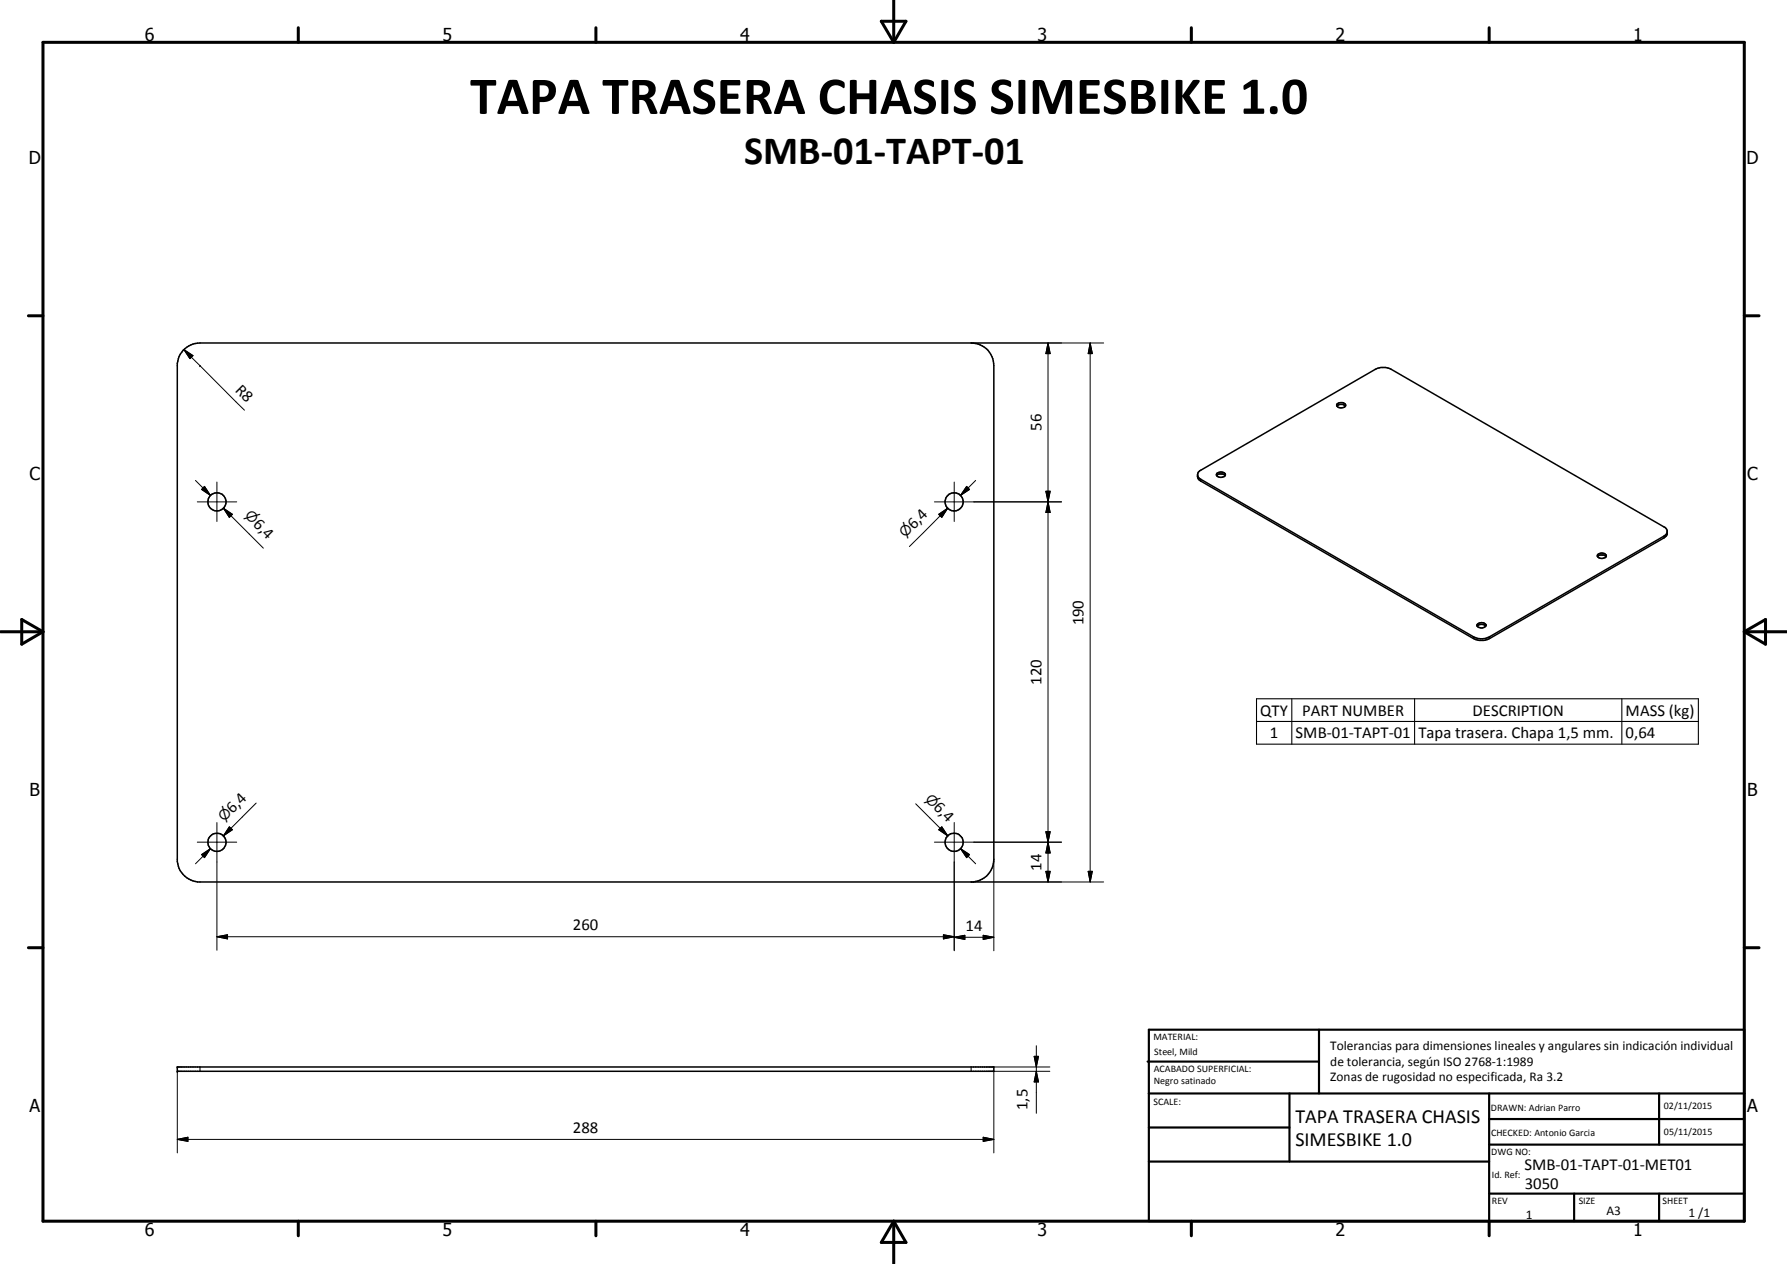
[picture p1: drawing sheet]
<svg xmlns="http://www.w3.org/2000/svg" width="420mm" height="297mm" viewBox="0 0 420 297" stroke-linecap="round" stroke-linejoin="round" font-family="sans-serif">
<g fill="none" stroke="#000" stroke-width=".35">
<path d="M43 82.3a5.6 5.6 0 0 1 4-1.7h181.3a5.3 5.3 0 0 1 5.4 5.3v116a5.4 5.4 0 0 1-4.8 5.4h-182.5a5.5 5.5 0 0 1-4.7-4.8v-117.1a5.4 5.4 0 0 1 1.3-3.1zM314.4 95.4a1.37 1.37 0 0 1 1.9 0M314.4 95a1.23 1.23 0 0 1 2 .3 1.21 1.21 0 0 1-2.1-.2zM281.5 111.5l.1 .9 .8 .7 64 37 1.4 .4a4.3 4.3 0 0 0 2.4-.4l41-23.7a1.44 1.44 0 0 0 .8-1.3 1.44 1.44 0 0 0-.8-1.3l-64.1-37a4 4 0 0 0-3.5-.1l-41.2 23.8a1.14 1.14 0 0 0-.8 1.1 1.14 1.14 0 0 0 .8 1l64 37a4 4 0 0 0 3.8 0l41-23.6 .5-.4 .3-.6M286 111.8l.7-.4h.9l.5 .4M286 111.7a1.37 1.37 0 0 0 2.1 .1M286 111.7a.56 .56 0 0 1 .6-.7 .94 .94 0 0 1 1.5 .8M375.6 130.8l.6-.4 1 .1 .4 .3M375.7 130.3a1.1 1.1 0 0 1 1.1-.4 1.1 1.1 0 0 1 .8 .9 1.43 1.43 0 0 1-2 0zM347.3 147.2a1.37 1.37 0 0 1 2 0M347.5 146.6a1.23 1.23 0 0 1 1.9 .4 1.25 1.25 0 0 1-2.2-.1zM41.7 250.7h192v1.1h-192z"/>
<circle cx="51" cy="117.9" r="2.14"/>
<circle cx="224.3" cy="117.9" r="2.13"/>
<circle cx="51" cy="197.9" r="2.14"/>
<circle cx="224.3" cy="197.9" r="2.14"/>
</g>
<path d="M282.4 112.6v.5M391.2 126v.4M346.4 149.6v.5M350.2 149.6v.5M295.4 164.2h103.9v10.7h-103.9zM295.4 169.5h103.9M303.7 164.2v10.7M332.6 164.2v10.7M381.3 164.2v10.7M47 250.7v1.1M228.3 250.7v1.1" fill="none" stroke="#000" stroke-width=".25"/>
<g fill="#000">
<circle cx="41.7" cy="251.8" r=".18"/>
<circle cx="41.7" cy="250.7" r=".18"/>
</g>
<g fill="none" stroke="#000" stroke-width=".71">
<path d="M10.1 9.9h400v277.1h-400zM70.1 6.5v3.4M140.1 6.5v3.4M207.2 5h5.8l-2.9 4.9zM210.1 0v9.9M280.1 6.5v3.4M350.1 6.5v3.4M6.7 74.2h3.4M410.1 74.2h3.5M.1 148.5h10M5.1 145.6l5 2.9-5 2.9zM410.1 148.5h10"/>
<path d="M410.1 148.5l5-2.9v5.8zM6.7 222.7h3.4M410.1 222.7h3.5M70.1 287v3.4M140.1 287v3.4M210.1 287v10M210.1 287l2.9 5h-5.8zM280.1 287v3.4M350.1 287v3.4"/>
</g>
<g fill="none" stroke="#000" stroke-width=".51">
<path d="M269.8 249.5h40.3M270.1 242h140v45h-140zM270.1 257h140M303.2 257v16M310.1 242v15M350.1 257v30M390.1 257v12M270.1 265h33.1M270.1 273h80M350.1 269h60M350.1 263h60M350.1 280.5h60"/>
<path d="M370.1 280.5v6.5M390.1 280.5v6.5"/>
</g>
<g fill="none" stroke="#000" stroke-width=".24">
<path d="M43.3 82.2l2.1 1.4-.7 .7zM43.3 82.2l3.7 3.7M47 85.9h.1M47 85.9l10.5 10.5M228.3 80.6h31.2M246.4 80.6l.5 2.5h-1zM246.4 80.6v126.7M256.3 80.6l.5 2.5h-.9zM256.3 80.6v126.7M46 112.9l3.5 3.5M46.4 117.9h9.3M48.1 114.3l1.4 2.1-2.1-1.4z"/>
<path d="M51 113.3v9.3M52.5 119.4l2.1 1.5-.7 .7zM52.5 119.4l9.4 9.4M219.7 117.9h29.9M222.8 119.4l-1.7 1.8M222.8 119.4l-9 9M224.4 113.3v9.3M227.3 114.3l.7 .7-2.2 1.4zM229.4 112.9l-3.6 3.5M245.9 115.4h1l-.5 2.5zM245.9 115.4l1 5h-1l1-5zM246.4 117.9l.5 2.5h-1z"/>
<path d="M220.7 120.9l2.1-1.5-1.4 2.2zM46.4 197.9h9.3M49.5 199.4l-3.5 3.6M51 193.3v30M53.9 194.3l.7 .7-2.1 1.4zM60.2 188.7l-7.7 7.7M215.3 188.9l7.5 7.5M219.7 197.9h29.9M220.7 195l.7-.7 1.4 2.1zM224.4 193.3v30.1M225.8 199.4l2.2 1.4-.7 .7zM225.8 199.4l3.6 3.6"/>
<path d="M245.9 195.5h1l-.5 2.4zM246.4 197.9l.5 2.5h-1zM47.4 200.8l2.1-1.4-1.4 2.1zM221.8 219.7l2.6 .4-2.6 .5zM228.3 207.3h31.2M231.2 219.8l2.5 .5-2.5 .5zM233.7 201.9v21.5M245.9 204.8h1l-.5 2.5zM255.9 204.8h.9l-.5 2.5zM51 220.1l2.5-.4v.9zM51 220.1h173.4M224.4 220.3l2.5-.5v1z"/>
<path d="M224.4 220.3h9.3M41.7 251.8v19.1M233.7 250.7h13.1M243.2 248.2h1l-.5 2.5zM243.7 251.8l.5 2.5h-1zM243.7 245.7v15.9M246.8 251.8h-13.1v19.1M41.7 267.8l2.5-.5v.9zM41.7 267.8h192M231.2 267.3l2.5 .5-2.5 .4z"/>
</g>
<g fill="#000">
<path d="M43.3 82.2l2.1 1.4-.7 .7zM246.4 80.6l.5 2.5h-1zM256.3 80.6l.5 2.5h-.9zM48.1 114.3l1.4 2.1-2.1-1.4zM227.3 114.3l.7 .7-2.2 1.4zM245.9 115.4h1l-.5 2.5zM52.5 119.4l2.1 1.5-.7 .7zM220.7 120.9l2.1-1.5-1.4 2.2zM246.4 117.9l.5 2.5h-1zM53.9 194.3l.7 .7-2.1 1.4zM220.7 195l.7-.7 1.4 2.1zM245.9 195.5h1l-.5 2.4z"/>
<path d="M47.4 200.8l2.1-1.4-1.4 2.1zM51 220.1l2.5-.4v.9zM224.4 220.3l2.5-.5v1zM225.8 199.4l2.2 1.4-.7 .7zM245.9 204.8h1l-.5 2.5zM246.4 197.9l.5 2.5h-1zM255.9 204.8h.9l-.5 2.5zM221.8 219.7l2.6 .4-2.6 .5zM231.2 219.8l2.5 .5-2.5 .5zM243.2 248.2h1l-.5 2.5zM243.7 251.8l.5 2.5h-1zM41.7 267.8l2.5-.5v.9z"/>
<path d="M231.2 267.3l2.5 .5-2.5 .4z"/>
</g>
<text font-size="12.6" x="110.5" y="26.8">TAPA TRASERA CHASIS SIMESBIKE 1.0</text>
<text font-size="9.4" x="175" y="38.6">SMB-01-TAPT-01</text>
<g font-size="4.7">
<text x="304.6" y="263.8">TAPA TRASERA CHASIS</text>
<text x="304.6" y="269.2">SIMESBIKE 1.0</text>
</g>
<g font-size="4.2">
<text x="34" y="9.6">6</text>
<text x="104" y="9.6">5</text>
<text x="174" y="9.6">4</text>
<text x="244" y="9.6">3</text>
<text x="314" y="9.6">2</text>
<text x="384" y="9.6">1</text>
<text x="6.8" y="38.7">D</text>
<text x="410.6" y="38.7">D</text>
<text x="7" y="112.9">C</text>
<text x="410.8" y="112.9">C</text>
<text x="7" y="187.1">B</text>
<text x="410.8" y="187.1">B</text>
<text x="7" y="261.4">A</text>
<text x="410.8" y="261.4">A</text>
<text x="34" y="290.4">6</text>
<text x="104" y="290.4">5</text>
<text x="174" y="290.4">4</text>
<text x="244" y="290.4">3</text>
<text x="314" y="290.4">2</text>
<text x="384" y="290.4">1</text>
</g>
<g font-size="3.9">
<text x="55.1" y="91.9" transform="rotate(45 55.1 91.9)">R8</text>
<text x="244.8" y="101.3" transform="rotate(-90 244.8 101.3)">56</text>
<text x="59.4" y="123.3" transform="rotate(45 59.4 123.3)">6,4</text>
<text x="214.8" y="124.5" transform="rotate(-45 214.8 124.5)">6,4</text>
<text x="254.8" y="147" transform="rotate(-90 254.8 147)">190</text>
<text x="244.8" y="161" transform="rotate(-90 244.8 161)">120</text>
<text x="296.3" y="168.1">QTY</text>
<text x="298.6" y="173.5">1</text>
<text x="304.6" y="173.5">SMB-01-TAPT-01</text>
<text x="306.2" y="168.1">PART NUMBER</text>
<text x="333.5" y="173.5">Tapa trasera. Chapa 1,5 mm.</text>
<text x="346.2" y="168.1">DESCRIPTION</text>
<text x="382.2" y="168.3">MASS (kg)</text>
<text x="382.2" y="173.5">0,64</text>
<text x="54.7" y="191.3" transform="rotate(-45 54.7 191.3)">6,4</text>
<text x="219.4" y="189.9" transform="rotate(45 219.4 189.9)">6,4</text>
<text x="244.9" y="204.6" transform="rotate(-90 244.9 204.6)">14</text>
<text x="134.7" y="218.6">260</text>
<text x="227" y="218.7">14</text>
<text x="241.6" y="260.9" transform="rotate(-90 241.6 260.9)">1,5</text>
<text x="134.7" y="266.2">288</text>
<text x="358.5" y="275">SMB-01-TAPT-01-MET01</text>
<text x="358.5" y="279.4">3050</text>
</g>
<g font-size="3.3">
<text x="57.4" y="121.3" transform="rotate(45 57.4 121.3)">⌀</text>
<text x="212.8" y="126.4" transform="rotate(-45 212.8 126.4)">⌀</text>
<text x="217.4" y="188" transform="rotate(45 217.4 188)">⌀</text>
<text x="52.7" y="193.2" transform="rotate(-45 52.7 193.2)">⌀</text>
</g>
<g font-size="3.1">
<text x="312.7" y="246.8">Tolerancias para dimensiones lineales y angulares sin indicación individual</text>
<text x="312.7" y="250.4">de tolerancia, según ISO 2768-1:1989</text>
<text x="312.7" y="254">Zonas de rugosidad no especificada, Ra 3.2</text>
<text x="358.7" y="286.5">1</text>
<text x="377.7" y="285.6">A3</text>
<text x="397" y="285.9">1 /1</text>
</g>
<g font-size="2.4">
<text x="271.2" y="244.4">MATERIAL:</text>
<text x="271.3" y="252">ACABADO SUPERFICIAL:</text>
<text x="271.4" y="247.9">Steel, Mild</text>
<text x="271.3" y="254.6">Negro satinado</text>
<text x="271.2" y="259.7">SCALE:</text>
<text x="350.6" y="261">DRAWN: Adrian Parro</text>
<text x="391.2" y="260.6">02/11/2015</text>
<text x="350.6" y="267">CHECKED: Antonio Garcia</text>
<text x="391.2" y="266.7">05/11/2015</text>
<text x="350.6" y="271.4">DWG NO:</text>
<text x="350.8" y="276.9">Id. Ref:</text>
<text x="350.8" y="282.8">REV</text>
<text x="371.2" y="282.9">SIZE</text>
<text x="390.9" y="282.9">SHEET</text>
</g>
</svg>
